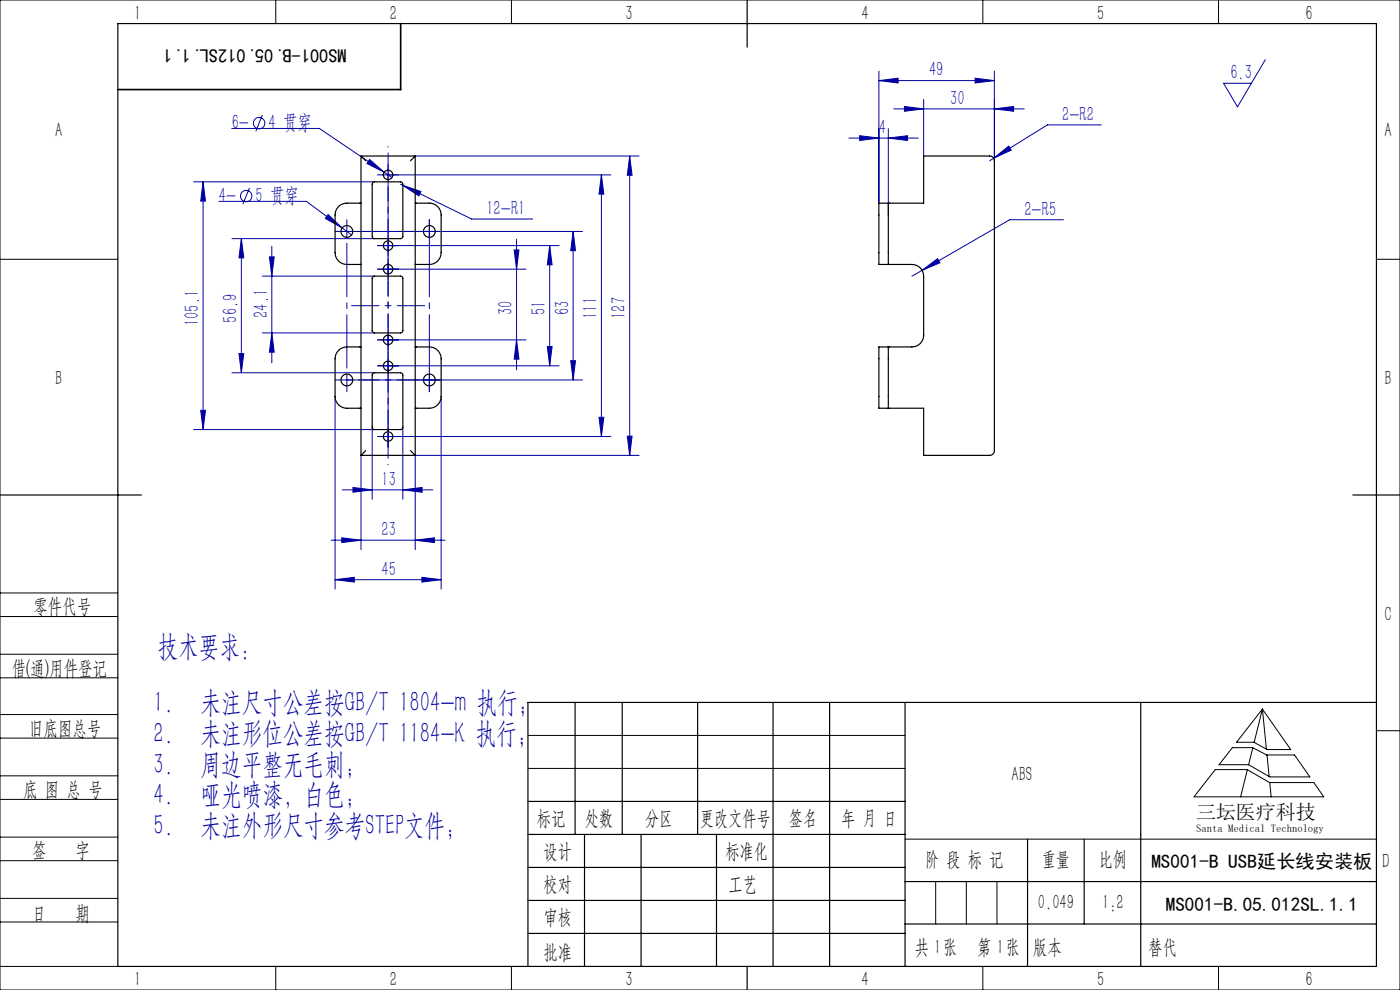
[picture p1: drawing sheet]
<svg xmlns="http://www.w3.org/2000/svg" width="297mm" height="210mm" viewBox="0 0 297 210" stroke-linecap="round" stroke-linejoin="round" font-family="sans-serif">
<g fill="none" stroke="#0000a0" stroke-width=".21">
<path d="M186.4 17.1l4.1-.5v1zM186.4 15.1v28M186.4 17.1h24.5M206.9 16.6l4 .5-4 .5zM210.9 15.1v19M268.4 12.7l-5.9 10-2.9-5h5.9M41.1 38.6h38.4M43.1 38.6v52.5M43.1 38.6l.5 4.1h-1zM49.2 27.2h18.5l15.5 10.5M52.9 39.9l-1.4 3.4M55.7 24.4l-1.4 3.5"/>
<path d="M78.4 33.8l3.1 2.7-3.7-1.8zM81.1 37.1h48.5M82.3 35.8v2.5M85 39.1l15.1 7.4h12.9M85.4 39.3l3.9 1.3-.5 .9zM88.1 33.1h47.5M127.6 37.1v55.5M127.6 37.1l.5 4.1h-1zM133.6 33.1l.5 4.1h-1zM133.6 33.1v63.5M180.1 29.3h14.7M182.4 28.8l4 .5-4 .5z"/>
<path d="M188.4 29.3l4.1-.5v1zM188.4 27.3v18.3M189.6 23.1h27.7M191.9 22.6l4 .5-4 .5zM195.9 21.1v12M210.8 33.6l3.2-2.6 .5 .8zM210.9 23.1l4.1-.5v1zM233.6 26.5h-11.4l-12.3 7.6M46.4 42.7h18.6l9.6 7.1M49.2 50.6h30.3M51.2 50.6v28.5M51.2 50.6l.5 4.1h-1z"/>
<path d="M55.7 58.6h23.8M57.2 54.5h1l-.5 4.1zM57.7 52.2v24.8M69.6 45.5l3 2.9-3.6-2.1zM72.3 49.1h51.3M73.6 47.8v2.5M81.1 57.1h30.5M81.1 52.1h37.5M82.3 50.8v2.5M82.3 55.8v2.5M91.1 47.8v2.5M109.1 53h1l-.5 4.1z"/>
<path d="M109.6 50.7v27.7M116.6 52.1v25.5M116.6 52.1l.5 4.1h-1zM121.6 49.1v31.5M121.6 49.1l.5 4.1h-1zM195.6 57.3l3.3-2.4 .5 .8zM225.6 46.6h-11.4l-20.8 12M49.2 79.1h30.3M50.7 75h1l-.5 4.1zM55.7 70.6h23.8M57.7 70.6l.5 4.1h-1zM81.1 77.6h37.5"/>
<path d="M81.1 72.1h30.5M82.3 70.8v2.5M82.3 76.3v2.5M91.1 79.3v2.5M109.6 72.1l.5 4.1h-1zM116.1 73.5h1l-.5 4.1zM121.1 76.5h1l-.5 4.1zM41.1 91.1h38.4M42.6 87h1l-.5 4.1zM71.1 84.1v40.9M73.6 80.6h50M76.6 96.6v20"/>
<path d="M79 90.6v15.3M81.1 92.6h48.5M82.3 91.3v2.5M85.5 90.6v15.3M93.6 84.1v40.9M127.1 88.5h1l-.5 4.1zM133.1 92.5h1l-.5 4.1zM135.6 96.6h-47.5v20M70.2 114.6h24.2M72.5 114.1l4.1 .5-4.1 .5zM72.6 103.9h19.2M74.9 103.4l4.1 .5-4.1 .5z"/>
<path d="M85.5 103.9l4-.5v1zM88.1 114.6l4.1-.5v1zM71.1 123l4.1-.5v1zM71.1 123h22.5M89.5 122.5l4.1 .5-4.1 .5z"/>
<circle cx="55" cy="26.1" r="1.21"/>
<circle cx="52.2" cy="41.6" r="1.21"/>
</g>
<g fill="none" stroke="#0000a0" stroke-width=".21" stroke-dasharray="30.5 1.3 1.3 1.3">
<path d="M81.1 37.1h-1M82.3 35.8v-1M83.6 37.1h1M72.3 49.1h-1.2M73.6 47.8v-1.2M81.1 57.1h-1M81.1 52.1h-1M82.3 55.8v-1M82.3 58.3v1M82.3 50.8v-1M82.3 53.3v1M82.3 52.1v-1.3"/>
<path d="M82.3 52.1h-1.2M82.3 52.1v1.2M82.3 52.1h1.3M82.3 57.1v-1.3M82.3 57.1h-1.2M82.3 57.1v1.2M82.3 57.1h1.3M83.6 57.1h1M83.6 52.1h1M89.8 49.1h-1.2M91.1 47.8v-1.2M91.1 50.3v1.3"/>
<path d="M91.1 49.1v-1.3M91.1 49.1h-1.3M91.1 49.1v1.2M91.1 49.1h1.2M92.3 49.1h1.3M81.1 77.6h-1M81.1 72.1h-1M82.3 76.3v-1M82.3 78.8v1M82.3 70.8v-1M82.3 73.3v1M82.3 72.1v-1.3"/>
<path d="M82.3 72.1h-1.2M82.3 72.1v1.2M82.3 72.1h1.3M82.3 77.6v-1.3M82.3 77.6h-1.2M82.3 77.6v1.2M82.3 77.6h1.3M82.3 75.1v-.5M83.6 77.6h1M83.6 72.1h1M91.1 79.3v-1.2M72.3 80.6h-1.2"/>
<path d="M73.6 80.6v-1.3M73.6 80.6h-1.3M73.6 80.6v1.2M73.6 80.6h1.2M73.6 81.8v1.3M81.1 92.6h-1M82.3 91.3v-1M82.3 93.8v1M82.3 92.6v-1.3M82.3 92.6h-1.2M82.3 92.6v1.2M82.3 92.6h1.3"/>
<path d="M83.6 92.6h1M89.8 80.6h-1.2M91.1 81.8v1.3M91.1 80.6v-1.3M91.1 80.6h-1.3M91.1 80.6v1.2M91.1 80.6h1.2M92.3 80.6h1.3"/>
</g>
<path d="M82.3 49.6v-10M82.3 69.6v-10M82.3 90.1v-10" fill="none" stroke="#0000a0" stroke-width=".21" stroke-dasharray="30.5 1.3 1.3 1.3" stroke-dashoffset="27.4"/>
<path d="M76.1 49.1h12.5M76.1 80.6h12.5" fill="none" stroke="#0000a0" stroke-width=".21" stroke-dasharray="30.5 1.3 1.3 1.3" stroke-dashoffset="26.1"/>
<path d="M73.6 78.1v-26.5M91.1 78.1v-26.5" fill="none" stroke="#0000a0" stroke-width=".21" stroke-dasharray="30.5 1.3 1.3 1.3" stroke-dashoffset="19.1"/>
<path d="M82.3 31.1v67.5" fill="none" stroke="#0000a0" stroke-width=".21" stroke-dasharray="30.5 1.3 1.3 1.3" stroke-dashoffset="-1.4"/>
<path d="M90.1 64.8h-15.5" fill="none" stroke="#0000a0" stroke-width=".21" stroke-dasharray="30.5 1.3 1.3 1.3" stroke-dashoffset="24.6"/>
<g fill="none" stroke="#000" stroke-width=".21">
<path d="M0 0h297v210h-297zM58.5 0v5M108.5 0v5M208.5 0v5M258.5 0v5M0 55h25M292 55h5M0 138.8h25M0 125.8h25M0 130.8h25M0 143.8h25M0 156.6h25"/>
<path d="M0 151.6h25M112 156h80M261.4 158.6h4.3l3 1.5h5.9l3.3 4.7h-8.5l-4.5-2.6h-6.3zM265.8 158.6l-.9 3.6M267.8 150.4l6 8.6h-5l-2.8-1.5h-3.7zM267.8 150.4l-1.7 7.1M267.8 150.4l.9 8.5M292 155h5M0 169.6h25M0 164.6h25M0 177.6h25M112 163h80"/>
<path d="M192 178h100M257.8 163.2h6.8l4.7 2.8h9.4l2.1 3h-27.5zM264.6 163.3l-1.4 5.7M268.8 160.1l.4 4.6M269.4 166l.3 3M0 182.6h25M0 190.6h25M0 195.6h25M198.5 187v9M205 187v9M211.5 187v9M0 205h25"/>
<path d="M58.5 205v5M108.5 205v5M208.5 205v5M258.5 205v5"/>
</g>
<g fill="none" stroke="#000" stroke-width=".25">
<path d="M25 5h267v200h-267zM158.5 0v10M0 105h30M287 105h10M122 149v28M132 149v28M148 149v28M164 149v56M176 149v56M192 149v56M242 149v56M292 149h-180v56"/>
<path d="M112 170h80M112 177h80M124 177v28M136 177v28M152 177v28M218 178v27M230 178v18M112 184h80M112 191h80M112 198h80M192 187h100M192 196h100"/>
<path d="M158.5 205v5"/>
</g>
<path d="M85 5v14h-60" fill="none" stroke="#000" stroke-width=".35"/>
<g fill="#0000a0">
<path d="M71.1 123l4.1-.5v1zM89.5 122.5l4.1 .5-4.1 .5zM72.5 114.1l4.1 .5-4.1 .5zM88.1 114.6l4.1-.5v1zM74.9 103.4l4.1 .5-4.1 .5zM85.5 103.9l4-.5v1zM85.4 39.3l3.4 2.2 .5-.9zM69.6 45.5l-.6 .8 3.6 2.1zM78.4 33.8l-.6 .9 3.7 1.8zM186.4 17.1l4.1-.5v1zM206.9 16.6l4 .5-4 .5zM191.9 22.6l4 .5-4 .5zM210.9 23.1l4.1-.5v1zM182.4 28.8l4 .5-4 .5zM188.4 29.3l4.1-.5v1zM210.8 33.6l3.7-1.8-.5-.8zM195.6 57.3l3.8-1.6-.5-.8z"/>
<path d="M109.1 53h1l-.5 4.1zM109.6 72.1l.5 4.1h-1zM116.6 52.1l.5 4.1h-1zM116.1 73.5h1l-.5 4.1zM127.6 37.1l.5 4.1h-1zM127.1 88.5h1l-.5 4.1zM121.6 49.1l.5 4.1h-1zM121.1 76.5h1l-.5 4.1zM57.2 54.5h1l-.5 4.1zM57.7 70.6l.5 4.1h-1zM51.2 50.6l.5 4.1h-1zM50.7 75h1l-.5 4.1zM133.6 33.1l.5 4.1h-1zM133.1 92.5h1l-.5 4.1zM43.1 38.6l.5 4.1h-1zM42.6 87h1l-.5 4.1z"/>
</g>
<g fill="none" stroke="#000" stroke-width=".25">
<path d="M76.6 33.1l1 1M76.6 33.1h11.5M76.6 33.1v63.5M79.1 38.7l.4-.1h5.5l.4 .3 .1 11.2-.3 .5h-5.7l-.5-.3v-11.2zM88.1 33.1l-1 1M88.1 33.1v63.5M76.6 43.1h-3a2.5 2.5 0 0 0-2.5 2.5v8a2.5 2.5 0 0 0 2.5 2.5h3M79.1 58.7l.4-.1h5.5l.4 .3 .1 11.2-.3 .5h-5.7l-.5-.3v-11.2zM88.1 43.1h3a2.5 2.5 0 0 1 2.5 2.5v8a2.5 2.5 0 0 1-2.5 2.5h-3M188.4 43.1v13M188.4 43.1h-2v13h2M188.4 43.1h7.5v-10h14a1 1 0 0 1 1 1v61.5a1 1 0 0 1-1 1h-14v-10h-7.5"/>
<path d="M188.4 56.1h5a2.5 2.5 0 0 1 2.5 2.5v12.5a2.5 2.5 0 0 1-2.5 2.5h-5M76.6 73.6h-3a2.5 2.5 0 0 0-2.5 2.5v8a2.5 2.5 0 0 0 2.5 2.5h3M79.1 79.2l.4-.1h5.5l.4 .3 .1 11.2-.3 .5h-5.7l-.5-.3v-11.2zM88.1 73.6h3a2.5 2.5 0 0 1 2.5 2.5v8a2.5 2.5 0 0 1-2.5 2.5h-3M188.4 73.6v13M188.4 73.6h-2v13h2M76.6 96.6h11.5M77.6 95.6l-1 1M87.1 95.6l1 1"/>
<circle cx="82.3" cy="37.1" r="1"/>
<circle cx="73.6" cy="49.1" r="1.25"/>
<circle cx="82.3" cy="57.1" r="1"/>
<circle cx="82.3" cy="52.1" r="1"/>
<circle cx="91.1" cy="49.1" r="1.25"/>
<circle cx="82.3" cy="77.6" r="1"/>
<circle cx="82.3" cy="72.1" r="1"/>
<circle cx="73.6" cy="80.6" r="1.25"/>
<circle cx="82.3" cy="92.6" r="1"/>
<circle cx="91.1" cy="80.6" r="1.25"/>
</g>
<g font-size="6.3" fill="#0000a0">
<text x="33.5" y="139.2">技术要求：</text>
<text x="32.5" y="151.1">1.</text>
<text x="42.6" y="151.1">未注尺寸公差按GB/T 1804-m 执行；</text>
<text x="32.5" y="157.6">2.</text>
<text x="42.6" y="157.6">未注形位公差按GB/T 1184-K 执行；</text>
<text x="32.5" y="164.1">3.</text>
<text x="42.6" y="164.1">周边平整无毛刺；</text>
<text x="32.5" y="170.6">4.</text>
<text x="42.6" y="170.6">哑光喷漆，白色；</text>
<text x="32.5" y="177.1">5.</text>
<text x="42.6" y="177.1">未注外形尺寸参考STEP文件；</text>
</g>
<g font-size="4.4">
<text x="28.5" y="4.1">1</text>
<text x="82.7" y="4.1">2</text>
<text x="132.7" y="4.1">3</text>
<text x="182.7" y="4.1">4</text>
<text x="232.7" y="4.1">5</text>
<text x="277" y="4.1">6</text>
<text x="11.7" y="29.1">A</text>
<text x="293.7" y="29.1">A</text>
<text x="11.7" y="81.6">B</text>
<text x="293.7" y="81.6">B</text>
<text x="7.1" y="130.1">零件代号</text>
<text x="293.7" y="131.6">C</text>
<text x="2.5" y="143.2">借(通)用件登记</text>
<text x="6.2" y="155.8">旧底图总号</text>
<text x="214.6" y="165.6">ABS</text>
<text x="4.9" y="168.9">底 图 总 号</text>
<text x="113.9" y="174.9">标记</text>
<text x="124.1" y="174.9">处数</text>
<text x="136.9" y="174.9">分区</text>
<text x="148.5" y="174.9">更改文件号</text>
<text x="167.4" y="174.9">签名</text>
<text x="178.5" y="174.9">年 月 日</text>
<text x="6.8" y="181.9">签</text>
<text x="16" y="181.9">字</text>
<text x="115.3" y="181.9">设计</text>
<text x="153.9" y="181.9">标准化</text>
<text x="196.3" y="183.7">阶 段 标 记</text>
<text x="221" y="183.7">重量</text>
<text x="233.1" y="183.7">比例</text>
<text x="293.2" y="184.1">D</text>
<text x="115.3" y="189">校对</text>
<text x="154.6" y="189">工艺</text>
<text x="6.8" y="195.2">日</text>
<text x="16" y="195.2">期</text>
<text x="115.4" y="196">审核</text>
<text x="220.2" y="192.7">0.049</text>
<text x="233.8" y="192.7">1:2</text>
<text x="115.3" y="203.4">批准</text>
<text x="194" y="202.4">共 张</text>
<text x="198.1" y="202.4">1</text>
<text x="207.3" y="202.4">第 张</text>
<text x="211.5" y="202.4">1</text>
<text x="219.1" y="202.4">版本</text>
<text x="28.5" y="209.1">1</text>
<text x="82.7" y="209.1">2</text>
<text x="132.7" y="209.1">3</text>
<text x="182.7" y="209.1">4</text>
<text x="232.7" y="209.1">5</text>
<text x="277" y="209.1">6</text>
</g>
<g font-size="4.4" fill="#0000a0">
<text x="197.1" y="16.2">49</text>
<text x="261" y="16.8">6.3</text>
<text x="201.6" y="22.2">30</text>
<text x="49.2" y="27.4">6-</text>
<text x="57" y="27.4">4 贯穿</text>
<text x="186.5" y="28.4">4</text>
<text x="225.3" y="25.6">2-R2</text>
<text x="46.4" y="42.9">4-</text>
<text x="54.2" y="42.9">5 贯穿</text>
<text x="103.2" y="45.6">12-R1</text>
<text x="217.3" y="45.7">2-R5</text>
<text x="42.2" y="69.2" transform="rotate(-90 42.2 69.2)">105.1</text>
<text x="50.3" y="68.4" transform="rotate(-90 50.3 68.4)">56.9</text>
<text x="56.8" y="67.4" transform="rotate(-90 56.8 67.4)">24.1</text>
<text x="108.7" y="66.9" transform="rotate(-90 108.7 66.9)">30</text>
<text x="115.7" y="66.9" transform="rotate(-90 115.7 66.9)">51</text>
<text x="120.7" y="66.9" transform="rotate(-90 120.7 66.9)">63</text>
<text x="126.7" y="67.7" transform="rotate(-90 126.7 67.7)">111</text>
<text x="132.7" y="67.7" transform="rotate(-90 132.7 67.7)">127</text>
<text x="80.9" y="103">13</text>
<text x="80.9" y="113.7">23</text>
<text x="80.9" y="122.1">45</text>
</g>
<text font-size="4.4" fill="#010000" x="243.6" y="202.4">替代</text>
<text font-size="4.2" x="253.7" y="173.7">三坛医疗科技</text>
<g font-size="4.1">
<text x="73.5" y="10.4" transform="rotate(-180 73.5 10.4)">MS001-B.05.012SL.1.1</text>
<text x="244.2" y="184">MS001-B USB延长线安装板</text>
<text x="247.3" y="193.1">MS001-B.05.012SL.1.1</text>
</g>
<text font-size="2.3" x="253.7" y="176.6">Santa Medical Technology</text>
</svg>
